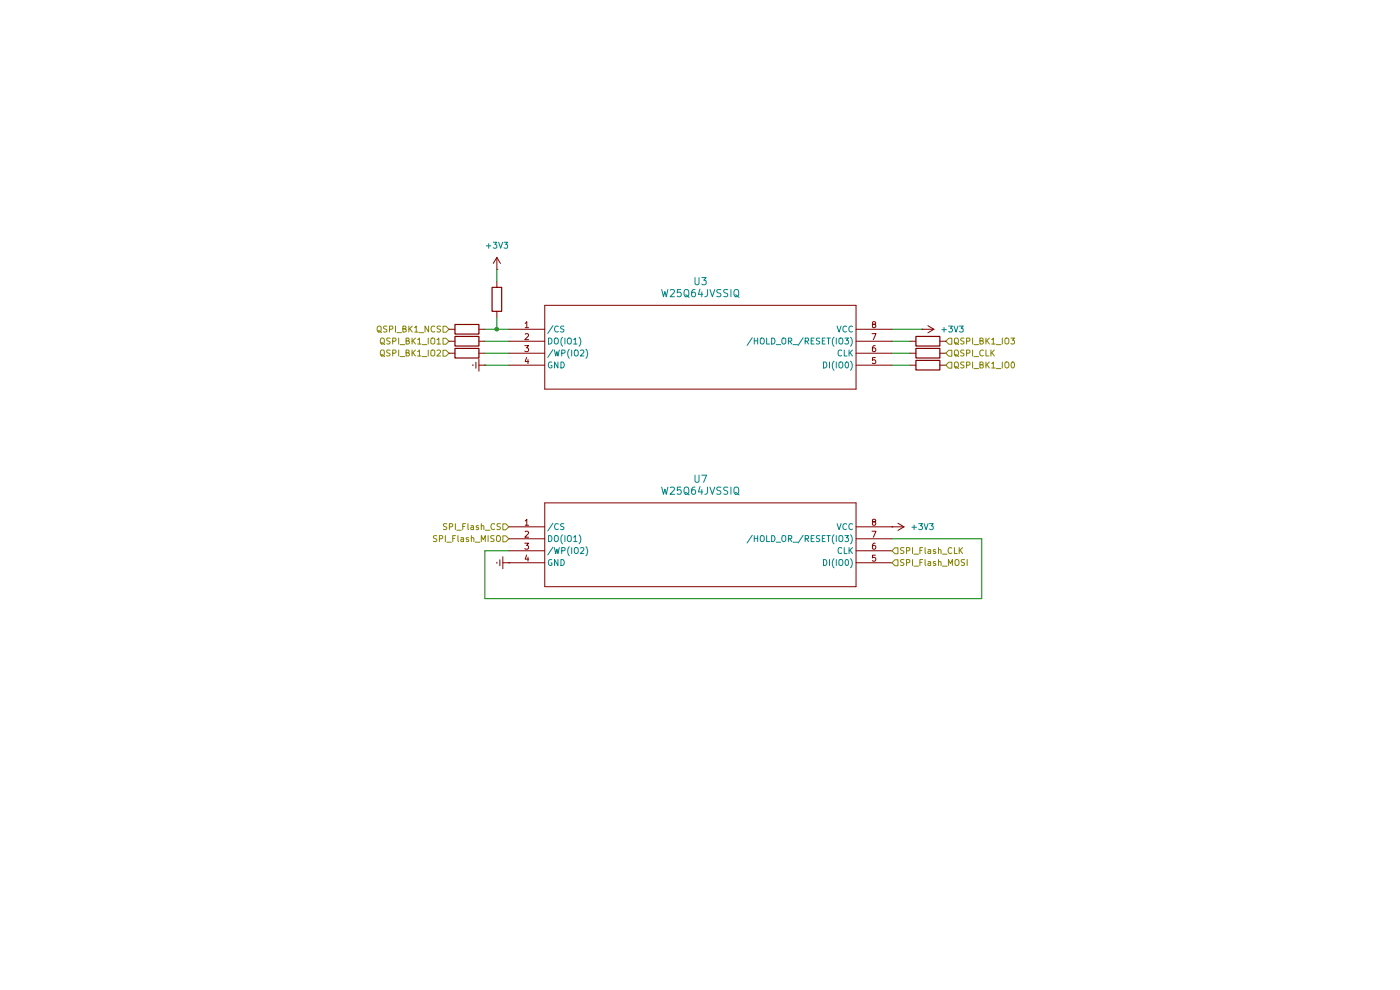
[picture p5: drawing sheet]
(kicad_sch
 (version 20250114)
 (generator "eeschema")
 (generator_version "9.0")
 (paper "A4")
 (lib_symbols
  (symbol "2025-11-18_02-11-13:W25Q64JVSSIQ"
   (pin_names
    (offset 0.254)) (exclude_from_sim no) (in_bom yes) (on_board yes)
   (property "Reference" "U" (at 40.64 10.16 0) (effects (font (size 1.524 1.524))))
   (property "Value" "W25Q64JVSSIQ" (at 40.64 7.62 0) (effects (font (size 1.524 1.524))))
   (property "Footprint" "SOIC-8_5P28X5P28_WIN" (at 0 0 0) (effects (font (size 1.27 1.27)
    (italic yes)) (hide yes)))
   (property "Datasheet" "W25Q64JVSSIQ" (at 0 0 0) (effects (font (size 1.27 1.27)
    (italic yes)) (hide yes)))
   (property "Description" "" (at 0 0 0) (effects (font (size 1.27 1.27)) (hide yes)))
   (property "ki_locked" "" (at 0 0 0) (effects (font (size 1.27 1.27))))
   (symbol "W25Q64JVSSIQ_0_1"
    (polyline (pts (xy 7.62 5.08) (xy 7.62 -12.7)) (stroke (width 0.127) (type default)) (fill (type none)))
    (polyline (pts (xy 7.62 -12.7) (xy 73.66 -12.7)) (stroke (width 0.127) (type default)) (fill (type none)))
    (polyline (pts (xy 73.66 5.08) (xy 7.62 5.08)) (stroke (width 0.127) (type default)) (fill (type none)))
    (polyline (pts (xy 73.66 -12.7) (xy 73.66 5.08)) (stroke (width 0.127) (type default)) (fill (type none)))
    (pin unspecified line (at 0 0 0) (length 7.62) (name "/CS" (effects (font (size 1.27 1.27)))) (number "1" (effects (font (size 1.27 1.27)))))
    (pin unspecified line (at 0 -2.54 0) (length 7.62) (name "DO(IO1)" (effects (font (size 1.27 1.27)))) (number "2" (effects (font (size 1.27 1.27)))))
    (pin unspecified line (at 0 -5.08 0) (length 7.62) (name "/WP(IO2)" (effects (font (size 1.27 1.27)))) (number "3" (effects (font (size 1.27 1.27)))))
    (pin power_out line (at 0 -7.62 0) (length 7.62) (name "GND" (effects (font (size 1.27 1.27)))) (number "4" (effects (font (size 1.27 1.27)))))
    (pin power_in line (at 81.28 0 180) (length 7.62) (name "VCC" (effects (font (size 1.27 1.27)))) (number "8" (effects (font (size 1.27 1.27)))))
    (pin unspecified line (at 81.28 -2.54 180) (length 7.62) (name "/HOLD_OR_/RESET(IO3)" (effects (font (size 1.27 1.27)))) (number "7" (effects (font (size 1.27 1.27)))))
    (pin unspecified line (at 81.28 -5.08 180) (length 7.62) (name "CLK" (effects (font (size 1.27 1.27)))) (number "6" (effects (font (size 1.27 1.27)))))
    (pin unspecified line (at 81.28 -7.62 180) (length 7.62) (name "DI(IO0)" (effects (font (size 1.27 1.27)))) (number "5" (effects (font (size 1.27 1.27))))))
   (embedded_fonts no))
  (symbol "Device:R"
   (pin_numbers (hide yes))
   (pin_names
    (offset 0)) (exclude_from_sim no) (in_bom yes) (on_board yes)
   (property "Reference" "R" (at 2.032 0 90) (effects (font (size 1.27 1.27))))
   (property "Value" "R" (at 0 0 90) (effects (font (size 1.27 1.27))))
   (property "Footprint" "" (at -1.778 0 90) (effects (font (size 1.27 1.27)) (hide yes)))
   (property "Datasheet" "~" (at 0 0 0) (effects (font (size 1.27 1.27)) (hide yes)))
   (property "Description" "Resistor" (at 0 0 0) (effects (font (size 1.27 1.27)) (hide yes)))
   (symbol "R_0_1"
    (rectangle (start -1.016 -2.54) (end 1.016 2.54) (stroke (width 0.254) (type default)) (fill (type none))))
   (symbol "R_1_1"
    (pin passive line (at 0 3.81 270) (length 1.27) (name "~" (effects (font (size 1.27 1.27)))) (number "1" (effects (font (size 1.27 1.27)))))
    (pin passive line (at 0 -3.81 90) (length 1.27) (name "~" (effects (font (size 1.27 1.27)))) (number "2" (effects (font (size 1.27 1.27))))))
   (embedded_fonts no))
  (symbol "power:+3V3"
   (power)
   (pin_numbers (hide yes))
   (pin_names
    (offset 0) (hide yes)) (exclude_from_sim no) (in_bom yes) (on_board yes)
   (property "Reference" "#PWR" (at 0 -3.81 0) (effects (font (size 1.27 1.27)) (hide yes)))
   (property "Value" "+3V3" (at 0 3.556 0) (effects (font (size 1.27 1.27))))
   (property "Footprint" "" (at 0 0 0) (effects (font (size 1.27 1.27)) (hide yes)))
   (property "Datasheet" "" (at 0 0 0) (effects (font (size 1.27 1.27)) (hide yes)))
   (property "Description" "Power symbol creates a global label with name \"+3V3\"" (at 0 0 0) (effects (font (size 1.27 1.27)) (hide yes)))
   (symbol "+3V3_0_1"
    (polyline (pts (xy -0.762 1.27) (xy 0 2.54)) (stroke (width 0) (type default)) (fill (type none)))
    (polyline (pts (xy 0 2.54) (xy 0.762 1.27)) (stroke (width 0) (type default)) (fill (type none)))
    (polyline (pts (xy 0 0) (xy 0 2.54)) (stroke (width 0) (type default)) (fill (type none))))
   (symbol "+3V3_1_1"
    (pin power_in line (at 0 0 90) (length 0) (name "~" (effects (font (size 1.27 1.27)))) (number "1" (effects (font (size 1.27 1.27))))))
   (embedded_fonts no))
  (symbol "power:Earth"
   (power)
   (pin_numbers (hide yes))
   (pin_names
    (offset 0) (hide yes)) (exclude_from_sim no) (in_bom yes) (on_board yes)
   (property "Reference" "#PWR" (at 0 -6.35 0) (effects (font (size 1.27 1.27)) (hide yes)))
   (property "Value" "Earth" (at 0 -3.81 0) (effects (font (size 1.27 1.27))))
   (property "Footprint" "" (at 0 0 0) (effects (font (size 1.27 1.27)) (hide yes)))
   (property "Datasheet" "~" (at 0 0 0) (effects (font (size 1.27 1.27)) (hide yes)))
   (property "Description" "Power symbol creates a global label with name \"Earth\"" (at 0 0 0) (effects (font (size 1.27 1.27)) (hide yes)))
   (symbol "Earth_0_1"
    (polyline (pts (xy -0.635 -1.905) (xy 0.635 -1.905)) (stroke (width 0) (type default)) (fill (type none)))
    (polyline (pts (xy -0.127 -2.54) (xy 0.127 -2.54)) (stroke (width 0) (type default)) (fill (type none)))
    (polyline (pts (xy 0 -1.27) (xy 0 0)) (stroke (width 0) (type default)) (fill (type none)))
    (polyline (pts (xy 1.27 -1.27) (xy -1.27 -1.27)) (stroke (width 0) (type default)) (fill (type none))))
   (symbol "Earth_1_1"
    (pin power_in line (at 0 0 270) (length 0) (name "~" (effects (font (size 1.27 1.27)))) (number "1" (effects (font (size 1.27 1.27))))))
   (embedded_fonts no)))
 (junction
  (at 105.41 69.85)
  (diameter 0)
  (color 0 0 0 0))
 (wire
  (pts (xy 189.23 69.85) (xy 195.58 69.85))
  (stroke (width 0) (type default)))
 (wire
  (pts (xy 107.95 116.84) (xy 102.87 116.84))
  (stroke (width 0) (type default)))
 (wire
  (pts (xy 102.87 74.93) (xy 107.95 74.93))
  (stroke (width 0) (type default)))
 (wire
  (pts (xy 105.41 69.85) (xy 107.95 69.85))
  (stroke (width 0) (type default)))
 (wire
  (pts (xy 102.87 69.85) (xy 105.41 69.85))
  (stroke (width 0) (type default)))
 (wire
  (pts (xy 102.87 72.39) (xy 107.95 72.39))
  (stroke (width 0) (type default)))
 (wire
  (pts (xy 105.41 67.31) (xy 105.41 69.85))
  (stroke (width 0) (type default)))
 (wire
  (pts (xy 189.23 72.39) (xy 193.04 72.39))
  (stroke (width 0) (type default)))
 (wire
  (pts (xy 189.23 77.47) (xy 193.04 77.47))
  (stroke (width 0) (type default)))
 (wire
  (pts (xy 208.28 114.3) (xy 189.23 114.3))
  (stroke (width 0) (type default)))
 (wire
  (pts (xy 189.23 74.93) (xy 193.04 74.93))
  (stroke (width 0) (type default)))
 (wire
  (pts (xy 105.41 57.15) (xy 105.41 59.69))
  (stroke (width 0) (type default)))
 (wire
  (pts (xy 102.87 127) (xy 208.28 127))
  (stroke (width 0) (type default)))
 (wire
  (pts (xy 208.28 127) (xy 208.28 114.3))
  (stroke (width 0) (type default)))
 (wire
  (pts (xy 102.87 77.47) (xy 107.95 77.47))
  (stroke (width 0) (type default)))
 (wire
  (pts (xy 102.87 116.84) (xy 102.87 127))
  (stroke (width 0) (type default)))
 (hierarchical_label "SPI_Flash_CS"
  (shape input)
  (at 107.95 111.76 180)
  (effects (font (size 1.27 1.27)) (justify right)))
 (hierarchical_label "SPI_Flash_MISO"
  (shape input)
  (at 107.95 114.3 180)
  (effects (font (size 1.27 1.27)) (justify right)))
 (hierarchical_label "QSPI_BK1_IO0"
  (shape input)
  (at 200.66 77.47 0)
  (effects (font (size 1.27 1.27)) (justify left)))
 (hierarchical_label "SPI_Flash_CLK"
  (shape input)
  (at 189.23 116.84 0)
  (effects (font (size 1.27 1.27)) (justify left)))
 (hierarchical_label "QSPI_BK1_IO3"
  (shape input)
  (at 200.66 72.39 0)
  (effects (font (size 1.27 1.27)) (justify left)))
 (hierarchical_label "QSPI_BK1_IO1"
  (shape input)
  (at 95.25 72.39 180)
  (effects (font (size 1.27 1.27)) (justify right)))
 (hierarchical_label "SPI_Flash_MOSI"
  (shape input)
  (at 189.23 119.38 0)
  (effects (font (size 1.27 1.27)) (justify left)))
 (hierarchical_label "QSPI_BK1_IO2"
  (shape input)
  (at 95.25 74.93 180)
  (effects (font (size 1.27 1.27)) (justify right)))
 (hierarchical_label "QSPI_BK1_NCS"
  (shape input)
  (at 95.25 69.85 180)
  (effects (font (size 1.27 1.27)) (justify right)))
 (hierarchical_label "QSPI_CLK"
  (shape input)
  (at 200.66 74.93 0)
  (effects (font (size 1.27 1.27)) (justify left)))
 (symbol
  (lib_id "power:+3V3")
  (at 105.41 57.15 0)
  (unit 1)
  (exclude_from_sim no)
  (in_bom yes)
  (on_board yes)
  (dnp no)
  (fields_autoplaced yes)
  (property "Reference" "#PWR076" (at 105.41 60.96 0) (effects (font (size 1.27 1.27)) (hide yes)))
  (property "Value" "+3V3" (at 105.41 52.07 0) (effects (font (size 1.27 1.27))))
  (property "Footprint" "" (at 105.41 57.15 0) (effects (font (size 1.27 1.27)) (hide yes)))
  (property "Datasheet" "" (at 105.41 57.15 0) (effects (font (size 1.27 1.27)) (hide yes)))
  (property "Description" "Power symbol creates a global label with name \"+3V3\"" (at 105.41 57.15 0) (effects (font (size 1.27 1.27)) (hide yes)))
  (pin "1"))
 (symbol
  (lib_id "power:+3V3")
  (at 189.23 111.76 270)
  (unit 1)
  (exclude_from_sim no)
  (in_bom yes)
  (on_board yes)
  (dnp no)
  (fields_autoplaced yes)
  (property "Reference" "#PWR078" (at 185.42 111.76 0) (effects (font (size 1.27 1.27)) (hide yes)))
  (property "Value" "+3V3" (at 193.04 111.7599 90) (effects (font (size 1.27 1.27)) (justify left)))
  (property "Footprint" "" (at 189.23 111.76 0) (effects (font (size 1.27 1.27)) (hide yes)))
  (property "Datasheet" "" (at 189.23 111.76 0) (effects (font (size 1.27 1.27)) (hide yes)))
  (property "Description" "Power symbol creates a global label with name \"+3V3\"" (at 189.23 111.76 0) (effects (font (size 1.27 1.27)) (hide yes)))
  (pin "1"))
 (symbol
  (lib_id "power:+3V3")
  (at 195.58 69.85 270)
  (unit 1)
  (exclude_from_sim no)
  (in_bom yes)
  (on_board yes)
  (dnp no)
  (fields_autoplaced yes)
  (property "Reference" "#PWR074" (at 191.77 69.85 0) (effects (font (size 1.27 1.27)) (hide yes)))
  (property "Value" "+3V3" (at 199.39 69.8499 90) (effects (font (size 1.27 1.27)) (justify left)))
  (property "Footprint" "" (at 195.58 69.85 0) (effects (font (size 1.27 1.27)) (hide yes)))
  (property "Datasheet" "" (at 195.58 69.85 0) (effects (font (size 1.27 1.27)) (hide yes)))
  (property "Description" "Power symbol creates a global label with name \"+3V3\"" (at 195.58 69.85 0) (effects (font (size 1.27 1.27)) (hide yes)))
  (pin "1"))
 (symbol
  (lib_id "Device:R")
  (at 105.41 63.5 180)
  (unit 1)
  (exclude_from_sim no)
  (in_bom yes)
  (on_board yes)
  (dnp no)
  (fields_autoplaced yes)
  (property "Reference" "R39" (at 99.06 63.5 90) (effects (font (size 1.27 1.27)) (hide yes)))
  (property "Value" "R" (at 101.6 63.5 90) (effects (font (size 1.27 1.27)) (hide yes)))
  (property "Footprint" "Resistor_SMD:R_0201_0603Metric" (at 107.188 63.5 90) (effects (font (size 1.27 1.27)) (hide yes)))
  (property "Datasheet" "~" (at 105.41 63.5 0) (effects (font (size 1.27 1.27)) (hide yes)))
  (property "Description" "Resistor" (at 105.41 63.5 0) (effects (font (size 1.27 1.27)) (hide yes)))
  (pin "1")
  (pin "2"))
 (symbol
  (lib_id "2025-11-18_02-11-13:W25Q64JVSSIQ")
  (at 107.95 111.76 0)
  (unit 1)
  (exclude_from_sim no)
  (in_bom yes)
  (on_board yes)
  (dnp no)
  (fields_autoplaced yes)
  (property "Reference" "U7" (at 148.59 101.6 0) (effects (font (size 1.524 1.524))))
  (property "Value" "W25Q64JVSSIQ" (at 148.59 104.14 0) (effects (font (size 1.524 1.524))))
  (property "Footprint" "Package_SO:SOIC-8_3.9x4.9mm_P1.27mm" (at 107.95 111.76 0) (effects (font (size 1.27 1.27)
    (italic yes)) (hide yes)))
  (property "Datasheet" "W25Q64JVSSIQ" (at 107.95 111.76 0) (effects (font (size 1.27 1.27)
    (italic yes)) (hide yes)))
  (property "Description" "" (at 107.95 111.76 0) (effects (font (size 1.27 1.27)) (hide yes)))
  (pin "3")
  (pin "8")
  (pin "4")
  (pin "2")
  (pin "7")
  (pin "1")
  (pin "5")
  (pin "6"))
 (symbol
  (lib_id "2025-11-18_02-11-13:W25Q64JVSSIQ")
  (at 107.95 69.85 0)
  (unit 1)
  (exclude_from_sim no)
  (in_bom yes)
  (on_board yes)
  (dnp no)
  (fields_autoplaced yes)
  (property "Reference" "U3" (at 148.59 59.69 0) (effects (font (size 1.524 1.524))))
  (property "Value" "W25Q64JVSSIQ" (at 148.59 62.23 0) (effects (font (size 1.524 1.524))))
  (property "Footprint" "Package_SO:SOIC-8_3.9x4.9mm_P1.27mm" (at 107.95 69.85 0) (effects (font (size 1.27 1.27)
    (italic yes)) (hide yes)))
  (property "Datasheet" "W25Q64JVSSIQ" (at 107.95 69.85 0) (effects (font (size 1.27 1.27)
    (italic yes)) (hide yes)))
  (property "Description" "" (at 107.95 69.85 0) (effects (font (size 1.27 1.27)) (hide yes)))
  (pin "3")
  (pin "8")
  (pin "4")
  (pin "2")
  (pin "7")
  (pin "1")
  (pin "5")
  (pin "6"))
 (symbol
  (lib_id "Device:R")
  (at 99.06 74.93 90)
  (unit 1)
  (exclude_from_sim no)
  (in_bom yes)
  (on_board yes)
  (dnp no)
  (fields_autoplaced yes)
  (property "Reference" "R35" (at 99.06 68.58 90) (effects (font (size 1.27 1.27)) (hide yes)))
  (property "Value" "R" (at 99.06 71.12 90) (effects (font (size 1.27 1.27)) (hide yes)))
  (property "Footprint" "Resistor_SMD:R_0201_0603Metric" (at 99.06 76.708 90) (effects (font (size 1.27 1.27)) (hide yes)))
  (property "Datasheet" "~" (at 99.06 74.93 0) (effects (font (size 1.27 1.27)) (hide yes)))
  (property "Description" "Resistor" (at 99.06 74.93 0) (effects (font (size 1.27 1.27)) (hide yes)))
  (pin "1")
  (pin "2"))
 (symbol
  (lib_id "Device:R")
  (at 196.85 72.39 90)
  (unit 1)
  (exclude_from_sim no)
  (in_bom yes)
  (on_board yes)
  (dnp no)
  (fields_autoplaced yes)
  (property "Reference" "R36" (at 196.85 66.04 90) (effects (font (size 1.27 1.27)) (hide yes)))
  (property "Value" "R" (at 196.85 68.58 90) (effects (font (size 1.27 1.27)) (hide yes)))
  (property "Footprint" "Resistor_SMD:R_0201_0603Metric" (at 196.85 74.168 90) (effects (font (size 1.27 1.27)) (hide yes)))
  (property "Datasheet" "~" (at 196.85 72.39 0) (effects (font (size 1.27 1.27)) (hide yes)))
  (property "Description" "Resistor" (at 196.85 72.39 0) (effects (font (size 1.27 1.27)) (hide yes)))
  (pin "1")
  (pin "2"))
 (symbol
  (lib_id "power:Earth")
  (at 102.87 77.47 270)
  (unit 1)
  (exclude_from_sim no)
  (in_bom yes)
  (on_board yes)
  (dnp no)
  (fields_autoplaced yes)
  (property "Reference" "#PWR075" (at 96.52 77.47 0) (effects (font (size 1.27 1.27)) (hide yes)))
  (property "Value" "Earth" (at 99.06 77.4699 90) (effects (font (size 1.27 1.27)) (justify right) (hide yes)))
  (property "Footprint" "" (at 102.87 77.47 0) (effects (font (size 1.27 1.27)) (hide yes)))
  (property "Datasheet" "~" (at 102.87 77.47 0) (effects (font (size 1.27 1.27)) (hide yes)))
  (property "Description" "Power symbol creates a global label with name \"Earth\"" (at 102.87 77.47 0) (effects (font (size 1.27 1.27)) (hide yes)))
  (pin "1"))
 (symbol
  (lib_id "Device:R")
  (at 99.06 72.39 90)
  (unit 1)
  (exclude_from_sim no)
  (in_bom yes)
  (on_board yes)
  (dnp no)
  (fields_autoplaced yes)
  (property "Reference" "R34" (at 99.06 66.04 90) (effects (font (size 1.27 1.27)) (hide yes)))
  (property "Value" "R" (at 99.06 68.58 90) (effects (font (size 1.27 1.27)) (hide yes)))
  (property "Footprint" "Resistor_SMD:R_0201_0603Metric" (at 99.06 74.168 90) (effects (font (size 1.27 1.27)) (hide yes)))
  (property "Datasheet" "~" (at 99.06 72.39 0) (effects (font (size 1.27 1.27)) (hide yes)))
  (property "Description" "Resistor" (at 99.06 72.39 0) (effects (font (size 1.27 1.27)) (hide yes)))
  (pin "1")
  (pin "2"))
 (symbol
  (lib_id "Device:R")
  (at 196.85 77.47 90)
  (unit 1)
  (exclude_from_sim no)
  (in_bom yes)
  (on_board yes)
  (dnp no)
  (fields_autoplaced yes)
  (property "Reference" "R38" (at 196.85 71.12 90) (effects (font (size 1.27 1.27)) (hide yes)))
  (property "Value" "R" (at 196.85 73.66 90) (effects (font (size 1.27 1.27)) (hide yes)))
  (property "Footprint" "Resistor_SMD:R_0201_0603Metric" (at 196.85 79.248 90) (effects (font (size 1.27 1.27)) (hide yes)))
  (property "Datasheet" "~" (at 196.85 77.47 0) (effects (font (size 1.27 1.27)) (hide yes)))
  (property "Description" "Resistor" (at 196.85 77.47 0) (effects (font (size 1.27 1.27)) (hide yes)))
  (pin "1")
  (pin "2"))
 (symbol
  (lib_id "Device:R")
  (at 196.85 74.93 90)
  (unit 1)
  (exclude_from_sim no)
  (in_bom yes)
  (on_board yes)
  (dnp no)
  (fields_autoplaced yes)
  (property "Reference" "R37" (at 196.85 68.58 90) (effects (font (size 1.27 1.27)) (hide yes)))
  (property "Value" "R" (at 196.85 71.12 90) (effects (font (size 1.27 1.27)) (hide yes)))
  (property "Footprint" "Resistor_SMD:R_0201_0603Metric" (at 196.85 76.708 90) (effects (font (size 1.27 1.27)) (hide yes)))
  (property "Datasheet" "~" (at 196.85 74.93 0) (effects (font (size 1.27 1.27)) (hide yes)))
  (property "Description" "Resistor" (at 196.85 74.93 0) (effects (font (size 1.27 1.27)) (hide yes)))
  (pin "1")
  (pin "2"))
 (symbol
  (lib_id "Device:R")
  (at 99.06 69.85 90)
  (unit 1)
  (exclude_from_sim no)
  (in_bom yes)
  (on_board yes)
  (dnp no)
  (fields_autoplaced yes)
  (property "Reference" "R33" (at 99.06 63.5 90) (effects (font (size 1.27 1.27)) (hide yes)))
  (property "Value" "R" (at 99.06 66.04 90) (effects (font (size 1.27 1.27)) (hide yes)))
  (property "Footprint" "Resistor_SMD:R_0201_0603Metric" (at 99.06 71.628 90) (effects (font (size 1.27 1.27)) (hide yes)))
  (property "Datasheet" "~" (at 99.06 69.85 0) (effects (font (size 1.27 1.27)) (hide yes)))
  (property "Description" "Resistor" (at 99.06 69.85 0) (effects (font (size 1.27 1.27)) (hide yes)))
  (pin "1")
  (pin "2"))
 (symbol
  (lib_id "power:Earth")
  (at 107.95 119.38 270)
  (unit 1)
  (exclude_from_sim no)
  (in_bom yes)
  (on_board yes)
  (dnp no)
  (fields_autoplaced yes)
  (property "Reference" "#PWR077" (at 101.6 119.38 0) (effects (font (size 1.27 1.27)) (hide yes)))
  (property "Value" "Earth" (at 104.14 119.3799 90) (effects (font (size 1.27 1.27)) (justify right) (hide yes)))
  (property "Footprint" "" (at 107.95 119.38 0) (effects (font (size 1.27 1.27)) (hide yes)))
  (property "Datasheet" "~" (at 107.95 119.38 0) (effects (font (size 1.27 1.27)) (hide yes)))
  (property "Description" "Power symbol creates a global label with name \"Earth\"" (at 107.95 119.38 0) (effects (font (size 1.27 1.27)) (hide yes)))
  (pin "1")))
